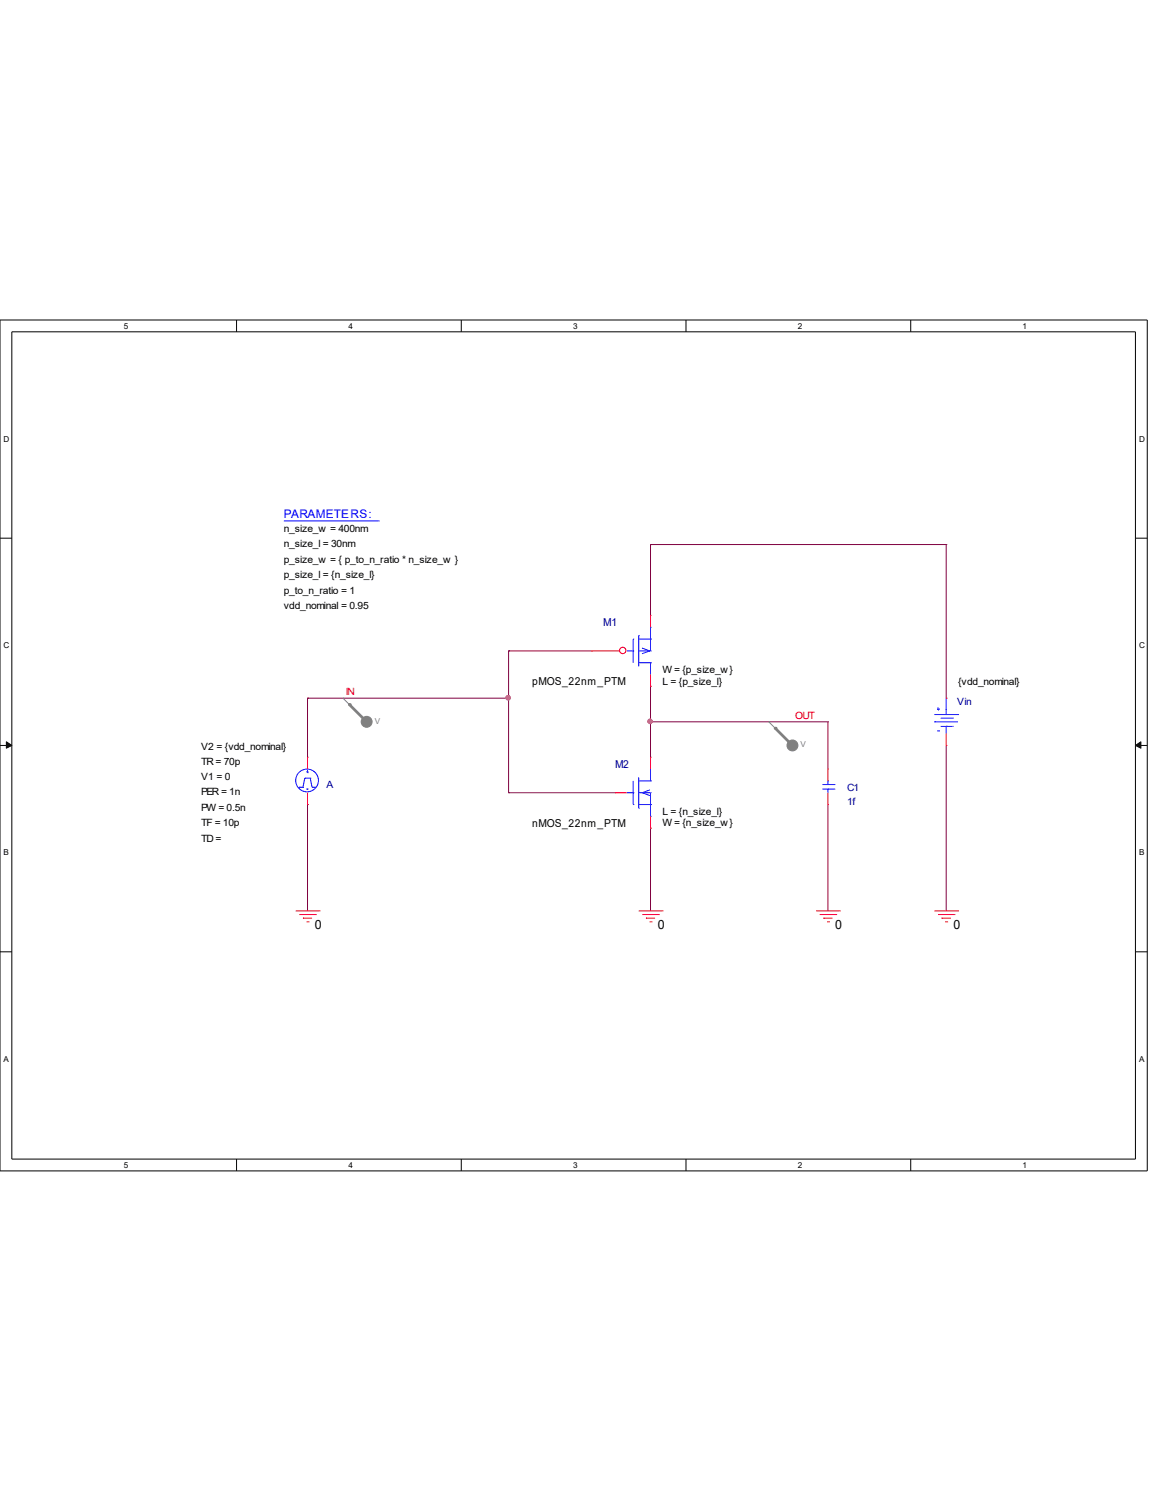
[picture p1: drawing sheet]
<svg xmlns="http://www.w3.org/2000/svg" width="216mm" height="279mm" viewBox="0 0 216 279" stroke-linecap="round" stroke-linejoin="round" font-family="sans-serif">
<path d="M0 59.6h213.5v158.5h-213.5zM2.2 61.8h209.1v154.1h-209.1z" fill="none" stroke="#000" stroke-width=".19"/>
<g fill="#fff">
<path d="M23 59.9h.7v1.7h-.7z" fill-rule="evenodd"/>
<path d="M23 216.2h.7v1.7h-.7z" fill-rule="evenodd"/>
</g>
<path d="M44 59.6v2.2M44 215.9v2.2" fill="none" stroke="#000" stroke-width=".19"/>
<g fill="#fff">
<path d="M64.9 59.9h.6v1.7h-.6z" fill-rule="evenodd"/>
<path d="M64.9 216.2h.6v1.7h-.6z" fill-rule="evenodd"/>
</g>
<path d="M85.9 59.6v2.2M85.9 215.9v2.2" fill="none" stroke="#000" stroke-width=".19"/>
<g fill="#fff">
<path d="M106.7 59.9h.7v1.7h-.7z" fill-rule="evenodd"/>
<path d="M106.7 216.2h.7v1.7h-.7z" fill-rule="evenodd"/>
</g>
<path d="M127.7 59.6v2.2M127.7 215.9v2.2" fill="none" stroke="#000" stroke-width=".19"/>
<g fill="#fff">
<path d="M148.5 59.9h.7v1.7h-.7z" fill-rule="evenodd"/>
<path d="M148.5 216.2h.7v1.7h-.7z" fill-rule="evenodd"/>
</g>
<path d="M169.5 59.6v2.2M169.5 215.9v2.2" fill="none" stroke="#000" stroke-width=".19"/>
<g fill="#fff">
<path d="M190.3 59.9h.7v1.7h-.7z" fill-rule="evenodd"/>
<path d="M190.3 216.2h.7v1.7h-.7z" fill-rule="evenodd"/>
<path d="M.7 80.9h1v1.7h-1z" fill-rule="evenodd"/>
<path d="M212 80.9h1v1.7h-1z" fill-rule="evenodd"/>
<path d="M.7 119.4h1v1.7h-1z" fill-rule="evenodd"/>
<path d="M212 119.4h1v1.7h-1z" fill-rule="evenodd"/>
</g>
<path d="M0 100.2h2.2M211.3 100.2h2.2" fill="none" stroke="#000" stroke-width=".19"/>
<g fill="#fff">
<path d="M.7 158h.8v1.7h-.8z" fill-rule="evenodd"/>
<path d="M212 158h.9v1.7h-.9z" fill-rule="evenodd"/>
</g>
<path d="M0 138.9h2.2M211.3 138.9h2.2" fill="none" stroke="#000" stroke-width=".19"/>
<path d="M1.2 138.2l1 .7-1 .5zM211.3 138.9l1-.7v1.2z" fill="#000" stroke="#000" stroke-width=".19"/>
<g fill="#fff">
<path d="M.7 196.4h.8v1.7h-.8z" fill-rule="evenodd"/>
<path d="M212 196.4h.9v1.7h-.9z" fill-rule="evenodd"/>
</g>
<path d="M0 177.3h2.2M211.3 177.3h2.2" fill="none" stroke="#000" stroke-width=".19"/>
<g fill="none" stroke="#800040" stroke-width=".19">
<path d="M121.1 101.4h.1M121.1 101.4v13.2M121.1 101.4h55M176.1 101.4h.1M176.1 101.4v28.6M57.2 130h.1M57.2 130h37.5M57.2 130v11.1M94.7 121.2h.1M94.7 130h.1M94.7 121.2v26.5M94.7 121.2h15.4"/>
<path d="M121.1 127.8h.1M121.1 134.5h.1M121.1 127.8v13.3M121.1 134.5h33M154.1 134.5h.1M154.1 134.5v8.8M176.1 138.9h.1M176.1 138.9v30.8M57.2 149.9h.1M57.2 149.9v19.8M94.7 147.7h.1M94.7 147.7h19.8"/>
<path d="M121.1 154.3h.1M121.1 154.3v15.4M154.1 149.9h.1M154.1 149.9v19.8"/>
</g>
<g fill="#f0f" stroke="#f0f" stroke-width=".19">
<circle cx="121" cy="134.4" r=".42"/>
<circle cx="94.6" cy="130" r=".42"/>
</g>
<g fill="none" stroke="#f00" stroke-width=".19">
<path d="M55 169.7h4.4M55.7 170.3h3.1M56.4 171h.1M56.4 171h1.7M57.1 171.7h.3M57.4 171.7h.1M58.8 170.3h.1M59.4 169.7h.1M118.9 169.7h4.4M119.5 170.3h3.1M120.2 171h.1M120.2 171h1.7"/>
<path d="M120.9 171.7h.3M121.2 171.7h.1M122.6 170.3h.1M123.3 169.7h.1M151.9 169.7h4.4M152.6 170.3h3M153.2 171h.1M153.2 171h1.7M153.9 171.7h.4M154.3 171.7h.1M155.6 170.3h.1M156.3 169.7h.1"/>
<path d="M173.9 169.7h4.4M174.6 170.3h3M175.3 171h.1M175.3 171h1.7M175.9 171.7h.4M176.3 171.7h.1M177.6 170.3h.1M178.3 169.7h.1"/>
</g>
<circle cx="68.2" cy="134.5" r="1.02" fill="#808080" stroke="#808080" stroke-width=".19"/>
<path d="M63.8 130h.1M63.8 130l4.4 4.5" fill="none" stroke="#808080" stroke-width=".19"/>
<path d="M65 131.2l3.2 3.3" fill="none" stroke="#808080" stroke-width=".51"/>
<circle cx="65" cy="131.2" r=".25" fill="#808080"/>
<circle cx="147.5" cy="138.9" r="1.02" fill="#808080" stroke="#808080" stroke-width=".19"/>
<path d="M143.1 134.5h.1M143.1 134.5l4.4 4.4" fill="none" stroke="#808080" stroke-width=".19"/>
<path d="M144.3 135.6l3.2 3.3" fill="none" stroke="#808080" stroke-width=".51"/>
<circle cx="144.3" cy="135.6" r=".25" fill="#808080"/>
<g fill="none" stroke="#00f" stroke-width=".19">
<path d="M52.8 97h17.6M70.4 97h.1M117.9 119h.1M117.9 119v4.4M118.9 118.4h.1M118.9 118.4v5.7M118.9 119h2.2M121.1 119h.1M121.1 116.8h.1M121.1 116.8v4.4M116.7 121.2h1.2M117.9 121.2h.1"/>
<path d="M118.9 123.4h2.2M118.9 121.2h2.2M119.5 120.7l1.4 .5-1.4 .6M121.1 123.4h.1M121.1 121.2h.1M121.1 123.4v2.2M173.9 134.5h.1M173.9 134.5h4.4M173.9 133.1h4.4M174.4 132.1h.4M174.4 136.1h.4M174.6 132.2h.1"/>
<path d="M174.6 131.7v.5M174.8 132.1h.1M174.8 136.1h.1M175.1 133.8h2.2M175.1 135.3h2.2M176.1 133.1h.1M176.1 135.3h.1M176.1 130h.1M176.1 130v3.1M176.1 135.3v1.4M177.3 133.8h.1M177.3 135.3h.1"/>
<path d="M178.3 133.1h.1M55.7 146.6h.1M55.7 146.6h.7M56.4 146.6h.1M56.7 144.9h.1M56.7 144.9h1M56.7 144.9l-.3 1.7M57.1 147h.1M57.1 143.8h.1M57.1 147h.3M57.1 143.8h.3M57.2 143.9h.1"/>
<path d="M57.2 143.4v.5M57.7 144.9h.1M57.7 144.9l.4 1.7M58.1 146.6h.1M58.1 146.6h.7M116.7 147.7h1.2M117.9 149.9h.1M117.9 147.7h.1M117.9 145.5v4.4M118.9 150.5h.1M118.9 149.9h2.2M118.9 145.5h2.2"/>
<path d="M118.9 147.7h2.2M118.9 144.8v5.7M120.9 147.2l-1.4 .5 1.4 .5M121.1 149.9h.1M121.1 145.5h.1M121.1 147.7h.1M121.1 152.1h.1M121.1 143.3v2.2M121.1 147.7v4.4M153.1 147h2.2M153.1 146.1h2.2M154.1 145.5h.1"/>
<path d="M154.1 147h.1M154.1 145.5v.6M154.1 147v.7M155.3 147h.1M155.3 146.1h.1"/>
<circle cx="57.1" cy="145.4" r="2.12"/>
</g>
<g fill="none" stroke="#f00" stroke-width=".19">
<path d="M176.1 130h.1M176.1 138.9h.1M176.1 136.7v2.2M57.2 141.1h.1M57.2 149.9h.1M57.2 141.1v2.2M57.2 147.7v2.2M114.5 147.7h.1M114.5 147.7h2.2M121.1 154.3h.1M121.1 141.1h.1M121.1 141.1v2.2"/>
<path d="M121.1 152.1v2.2M154.1 149.9h.1M154.1 143.3h.1M154.1 143.3v2.2M154.1 147.7v2.2"/>
</g>
<circle cx="115.9" cy="121.2" r=".59" fill="#fff" stroke="#f00" stroke-width=".19"/>
<path d="M121.1 114.6h.1M121.1 114.6v2.2M110.1 121.2h.1M110.1 121.2h5.2M121.1 127.8h.1M121.1 125.6v2.2" fill="none" stroke="#f00" stroke-width=".19"/>
<g fill="#f0f" stroke="#f0f" stroke-width=".19">
<circle cx="121" cy="134.4" r=".42"/>
<circle cx="94.6" cy="130" r=".42"/>
</g>
<g font-size="2.4">
<text x="58.6" y="173.1">0</text>
<text x="122.4" y="173.1">0</text>
<text x="155.4" y="173.1">0</text>
<text x="177.5" y="173.1">0</text>
</g>
<text font-size="2.2" fill="#00f" x="52.8" y="96.5">PARAMETERS:</text>
<g font-size="2" fill="#000080">
<text x="112.3" y="116.7">M1</text>
<text x="114.5" y="143.1">M2</text>
</g>
<g font-size="2">
<text x="99.1" y="127.7">pMOS_22nm_PTM</text>
<text x="99.1" y="154.1">nMOS_22nm_PTM</text>
</g>
<g font-size="1.9">
<text x="52.8" y="99.1">n_size_w = 400nm</text>
<text x="52.8" y="101.9">n_size_l = 30nm</text>
<text x="52.8" y="104.8">p_size_w = { p_to_n_ratio * n_size_w }</text>
<text x="52.8" y="107.7">p_size_l = {n_size_l}</text>
<text x="52.8" y="110.6">p_to_n_ratio = 1</text>
<text x="52.8" y="113.5">vdd_nominal = 0.95</text>
<text x="123.3" y="125.3">W = {p_size_w}</text>
<text x="123.3" y="127.5">L = {p_size_l}</text>
<text x="178.3" y="127.5">{vdd_nominal}</text>
<text x="37.4" y="142.4">TR = 70p</text>
<text x="37.4" y="139.7">V2 = {vdd_nominal}</text>
<text x="37.4" y="148.2">PER = 1n</text>
<text x="37.4" y="145.3">V1 = 0</text>
<text x="37.4" y="153.9">TF = 10p</text>
<text x="37.4" y="151">PW = 0.5n</text>
<text x="123.3" y="151.7">L = {n_size_l}</text>
<text x="123.3" y="153.9">W = {n_size_w}</text>
<text x="37.4" y="156.8">TD =</text>
</g>
<g font-size="1.9" fill="#f00">
<text x="64.3" y="129.5">IN</text>
<text x="148" y="133.9">OUT</text>
</g>
<g font-size="1.9" fill="#000080">
<text x="178.1" y="131.4">Vin</text>
<text x="60.8" y="146.8">A</text>
<text x="157.6" y="147.3">C1</text>
<text x="157.6" y="150">1f</text>
</g>
<g font-size="1.5">
<text x="23" y="61.3">5</text>
<text x="64.9" y="61.3">4</text>
<text x="106.7" y="61.3">3</text>
<text x="148.5" y="61.3">2</text>
<text x="190.3" y="61.3">1</text>
<text x=".7" y="82.3">D</text>
<text x="212" y="82.3">D</text>
<text x=".7" y="120.7">C</text>
<text x="212" y="120.7">C</text>
<text x=".7" y="159.3">B</text>
<text x="212" y="159.3">B</text>
<text x=".7" y="197.8">A</text>
<text x="212" y="197.8">A</text>
<text x="23" y="217.6">5</text>
<text x="64.9" y="217.6">4</text>
<text x="106.7" y="217.6">3</text>
<text x="148.5" y="217.6">2</text>
<text x="190.3" y="217.6">1</text>
</g>
<g font-size="1.5" fill="#808080">
<text x="69.8" y="134.8">V</text>
<text x="149" y="139.2">V</text>
</g>
</svg>
